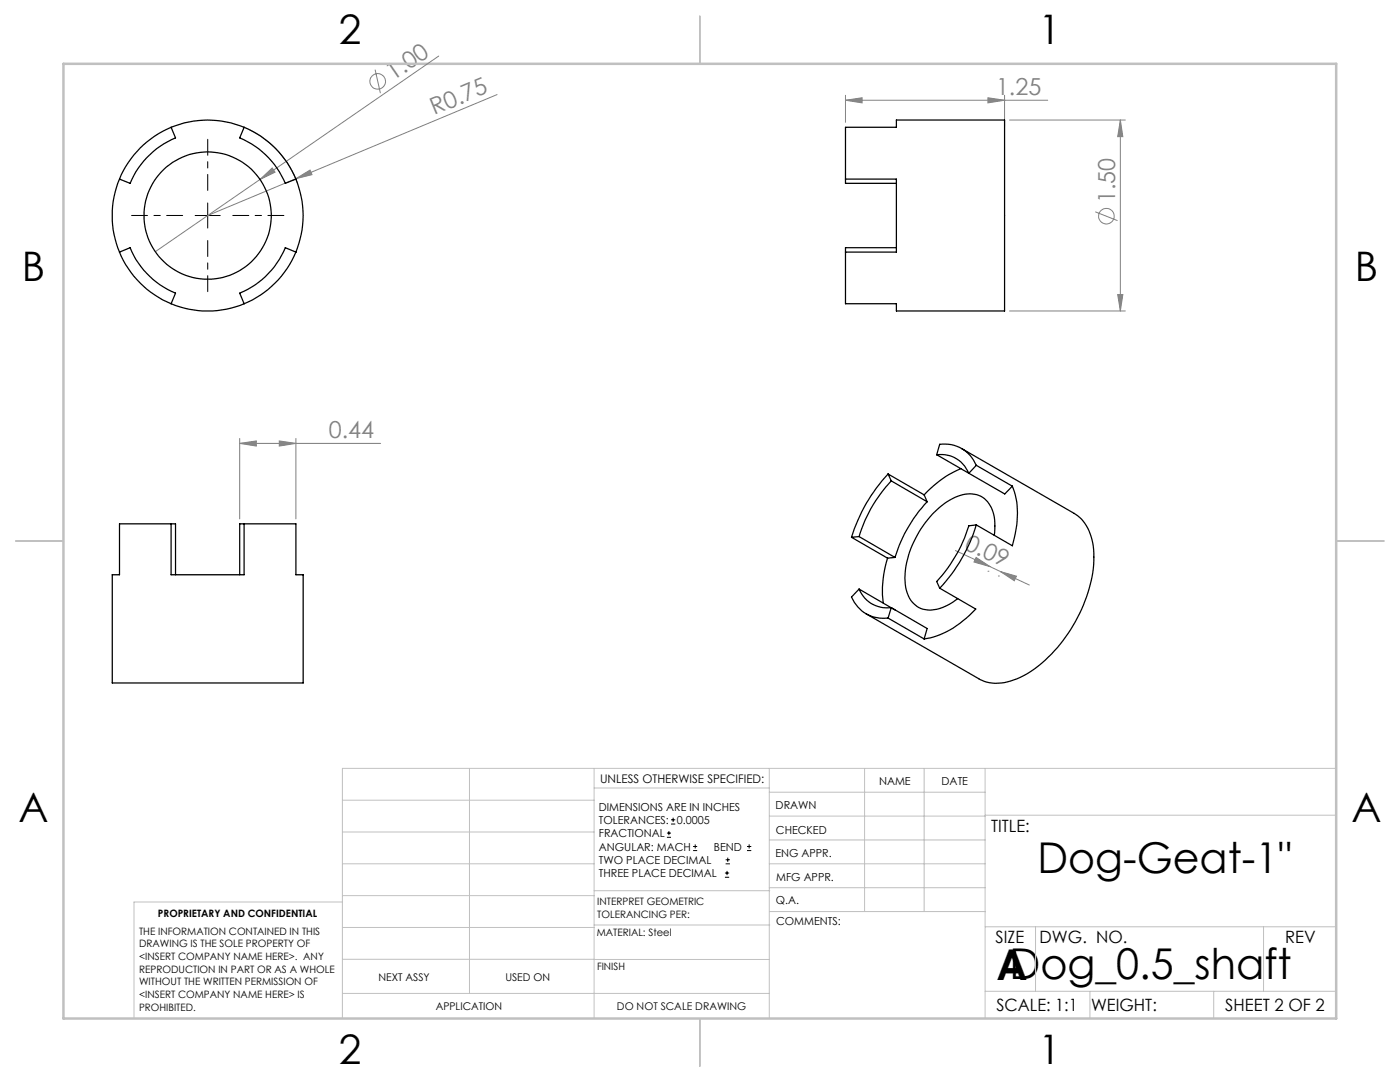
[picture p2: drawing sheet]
<svg xmlns="http://www.w3.org/2000/svg" width="279mm" height="216mm" viewBox="0 0 279 216" stroke-linecap="round" stroke-linejoin="round" font-family="sans-serif">
<g fill="none" stroke="#808080" stroke-width=".2">
<path d="M74.9 13.9l1 4.7M87.6 11.2l-35.7 24.6M99.2 18.9l-40.2 16.8M168.7 19v5.4M197.2 19.5l3.3 .5-3.3 .5zM200.5 19v6.3M49.6 25.8a19.1 19.1 0 0 1 9.8 10.8M51.9 35.8l2.4-2.3 .6 .9zM51.9 35.8l-20.9 14.4M59 35.7l-17.5 7.3M59 35.7l2.9-1.8 .4 1zM168.7 20l3.3-.5v1z"/>
<path d="M168.7 20h40.4M201.5 24h23.1M223.6 24v38.1M223.6 24l.5 3.3h-1zM218.6 42.3l4.4 1.7M223.1 58.8h1l-.5 3.3zM201.5 62.1h23.1M47.8 88.5l3.4-.5v1zM47.8 87.5v16M47.8 88.5h28.2M55.7 88l3.4 .5-3.4 .5zM59.1 87.5v16"/>
<path d="M190.7 109.9l6.9 3.2M194.8 111.2l2.8 1.9-3.2-1zM197.2 114h.1M197.6 113.1l2.1 1M199.2 114.9h.1M199.7 114.1l3.1 .9-.4 .9zM199.7 114.1l5.7 2.6"/>
<circle cx="75.4" cy="16.2" r="1.56"/>
<circle cx="220.8" cy="43.1" r="1.55"/>
</g>
<g fill="none" stroke="#000" stroke-width=".2">
<path d="M38.9 43h5.1M41.5 40.5v5M133.1 167.1h.8M133.1 166.2h.8M133.5 165.8v.9M133.9 164.4h.9M133.9 163.6h.9M134.3 163.2v.8M138.3 169.7h.8M138.3 168.9h.8M138.7 168.5v.8M144.7 175h.8"/>
<path d="M144.7 174.2h.8M144.8 172.4h.9M144.8 171.6h.9M145.1 173.8v.8M145.2 171.1v.9M149.1 169.7h.8M149.1 168.9h.8M149.5 168.5v.8"/>
</g>
<path d="M41.5 38v-10.2M36.5 43h-10.2M41.5 48v10.2M46.5 43h10.2" fill="none" stroke="#000" stroke-width=".2" stroke-dasharray="15.2 1.3 1.3 1.3" stroke-dashoffset="12"/>
<g fill="none" stroke="#c0c0c0" stroke-width=".2">
<path d="M68.3 159.7h50.3M93.7 153.3v44.9M118.6 153.3v49.9M118.6 157.2h34.9M153.5 153.3v49.9M153.5 158.1h43.1M172.5 153.3v28.6M184.4 153.3v28.6M196.6 153.3v49.9M266.7 153.3h-198.4v49.9M68.3 178.7h50.3M68.3 172.4h50.3"/>
<path d="M68.3 166h50.3M68.3 180h-41.6v23.2M118.6 177.7h35M153.5 167.6h43.1M153.5 162.8h43.1M153.5 172.4h43.1M153.5 177.1h43.1M196.6 162.7h70.1M68.3 198.2h85.2M68.3 191.4l85.2 .1M68.3 185.1h50.3M118.6 184.6h35"/>
<path d="M153.6 181.9h43M196.6 197.8h70.1M196.6 184.9h70.1M206.7 184.9v12.9M217.5 197.8v5.4M242.2 197.8v5.4M252.2 184.9v12.9"/>
</g>
<path d="M139.7 3.2v9.5M3.1 107.9h9.6M266.7 107.9h9.5M139.7 203.2v9.6" fill="none" stroke="#c0c0c0" stroke-width=".25"/>
<path d="M12.7 12.7h254v190.5h-254z" fill="none" stroke="#c0c0c0" stroke-width=".5"/>
<g fill="#808080">
<path d="M59 35.7l2.9-1.8 .4 1z"/>
<path d="M51.9 35.8l2.4-2.3 .6 .9z"/>
<path d="M168.7 20l3.3-.5v1zM197.2 19.5l3.3 .5-3.3 .5z"/>
<path d="M223.6 24l.5 3.3h-1zM223.1 58.8h1l-.5 3.3z"/>
<path d="M194.8 111.2l2.8 1.9-3.2-1zM199.7 114.1l3.1 .9-.4 .9z"/>
<path d="M47.8 88.5l3.4-.5v1zM55.7 88l3.4 .5-3.4 .5z"/>
</g>
<g fill="none" stroke="#000" stroke-width=".25">
<path d="M23.8 35.7a19.1 19.1 0 0 0 0 14.6M34.1 25.4a19 19 0 0 0-10.3 10.3M34.1 25.4l.9 2.1a17 17 0 0 0-9 9.1l-2.2-.9M34.1 25.4a19.1 19.1 0 0 1 14.6 0M48.7 25.4a19.2 19.2 0 0 1 10.4 10.3M48.7 25.4l-.9 2.1a16.9 16.9 0 0 1 9.1 9.1l2.2-.9M59.1 35.7a19.1 19.1 0 0 1 0 14.6M168.7 35.7v-10.3h10.2v-1.4h21.6v38.1h-21.6v-1.5h-10.2v-10.3M168.7 35.7h10.2v14.6h-10.2M168.7 35.7v.9h10.2M23.8 50.3a19.1 19.1 0 0 0 10.3 10.3M23.8 50.3l2.2-.9a16.7 16.7 0 0 0 9 9.1l-.9 2.1"/>
<path d="M59.1 50.3a19.3 19.3 0 0 1-10.4 10.3M59.1 50.3l-2.2-.9a16.9 16.9 0 0 1-9.1 9.1l.9 2.1M178.9 49.4h-10.2v.9M34.1 60.6a19.1 19.1 0 0 0 14.6 0M177.2 94.6a32.2 32.2 0 0 0-7.3 12.6M177.2 94.6l7.2 4.1M177.2 94.6l.7 1.4M177.9 96a27.8 27.8 0 0 0-6.5 11.1M177.9 96l7.1 4.1M184.4 98.7l.6 1.4M186.9 90.7l.6-2a6.9 6.9 0 0 1 7.3 4.2M186.9 90.7a6 6 0 0 1 6.5 3.7l1.4-1.5"/>
<path d="M186.9 90.7l13.6 7.9 1.5-1.6M191.8 93.5a20.5 20.5 0 0 0-7.4 5.2M191.9 89.5l22.5 12.9a9.2 9.2 0 0 1 3.9 8.1 28.8 28.8 0 0 1-6.7 18 20.9 20.9 0 0 1-10.6 7.6 7.6 7.6 0 0 1-5.7-.7l-22.4-12.9M194.8 92.9l7.2 4.1M202 97a17.6 17.6 0 0 1 0 11.9l-7.2-4.2M34.1 104.5h-10.3v10.2h-1.4v21.6h38.1v-21.6h-1.4v-10.2h-10.4M34.1 104.5v10.2h14.6v-10.2M34.1 104.5h.9v10.2M48.7 104.5h-.9v10.2M169.9 107.2l7.2 4.2M171.4 117.5l-1.5 1.6a6.9 6.9 0 0 0 7.3 4.2M171.4 117.5a6 6 0 0 0 6.5 3.7"/>
<path d="M171.4 117.5l7.2 4.2M171.4 107.1l7.2 4.1M171.4 107.1l-1.5 .1M177.1 111.4a21 21 0 0 0-.8 8.9M178.6 111.2l-1.5 .2M185 100.1a29 29 0 0 0-6.4 11.1M187.5 117.4l7.2 4.1a17.7 17.7 0 0 1-10.3 6M194.8 104.7a32.2 32.2 0 0 1-7.3 12.7M194.8 104.7l-1.4 .2a28.7 28.7 0 0 1-6.5 11.1l.6 1.4M198.4 106.8a8.6 8.6 0 0 0-1.3-6.7 5.2 5.2 0 0 0-6.5-.9 19.1 19.1 0 0 0-9.1 10.9 12.6 12.6 0 0 0-.2 8.9 4.7 4.7 0 0 0 6.2 2.4l2.1-.9 1.5-1M177.2 123.3l7.2 4.2M177.9 121.2l7.1 4.2-.6 2.1"/>
<path d="M177.9 121.2l-.7 2.1"/>
<circle cx="41.5" cy="43" r="12.7"/>
</g>
<g font-size="8.5">
<text x="207.1" y="174.2">Dog-Geat-1&quot;</text>
<text x="198.9" y="195.5">ADog_0.5_shaft</text>
</g>
<g font-size="8.1">
<text x="67.6" y="8.9">2</text>
<text x="207.3" y="8.9">1</text>
<text x="4.4" y="56.2">B</text>
<text x="270.4" y="56.2">B</text>
<text x="3.7" y="164.1">A</text>
<text x="269.7" y="164.1">A</text>
<text x="67.6" y="212.4">2</text>
<text x="207.3" y="212.4">1</text>
</g>
<g font-size="4.7" fill="#808080">
<text x="78.5" y="16.2" transform="rotate(-35 78.5 16.2)">1.00</text>
<text x="86.7" y="23" transform="rotate(-23 86.7 23)">R0.75</text>
<text x="198.8" y="19">1.25</text>
<text x="222.5" y="40.6" transform="rotate(-90 222.5 40.6)">1.50</text>
<text x="65.6" y="87.5">0.44</text>
<text x="192.3" y="109.5" transform="rotate(25 192.3 109.5)">0.09</text>
</g>
<g font-size="3.4">
<text x="197.8" y="166">TITLE:</text>
<text x="198.7" y="188.1">SIZE</text>
<text x="207.5" y="188.1">DWG. NO.</text>
<text x="256.5" y="188.2">REV</text>
<text x="198.8" y="201.7">SCALE: 1:1</text>
<text x="217.7" y="201.8">WEIGHT:</text>
<text x="244.5" y="201.7">SHEET 2 OF 2</text>
</g>
<text font-size="2.4" x="119.8" y="156.2">UNLESS OTHERWISE SPECIFIED:</text>
<g font-size="2.2">
<text x="119.5" y="161.8">DIMENSIONS ARE IN INCHES</text>
<text x="154.8" y="161.4">DRAWN</text>
<text x="175.4" y="156.6">NAME</text>
<text x="187.9" y="156.7">DATE</text>
<text x="119.5" y="167.1">FRACTIONAL</text>
<text x="119.5" y="164.4">TOLERANCES:</text>
<text x="135.1" y="164.4">0.0005</text>
<text x="154.9" y="166.3">CHECKED</text>
<text x="119.5" y="169.7">ANGULAR: MACH</text>
<text x="119.5" y="172.4">TWO PLACE DECIMAL</text>
<text x="142.5" y="169.7">BEND</text>
<text x="154.8" y="171">ENG APPR.</text>
<text x="119.5" y="175">THREE PLACE DECIMAL</text>
<text x="154.9" y="175.7">MFG APPR.</text>
<text x="154.9" y="180.4">Q.A.</text>
<text x="154.9" y="184.6">COMMENTS:</text>
</g>
<g font-size="2.1">
<text x="75.5" y="195.7">NEXT ASSY</text>
<text x="100.9" y="195.7">USED ON</text>
<text x="86.9" y="201.5">APPLICATION</text>
<text x="123.1" y="201.6">DO NOT SCALE DRAWING</text>
</g>
<g font-size="2">
<text x="31.5" y="182.9">PROPRIETARY AND CONFIDENTIAL</text>
<text x="119.2" y="180.6">INTERPRET GEOMETRIC</text>
<text x="119.2" y="183.1">TOLERANCING PER:</text>
<text x="27.8" y="186.5">THE INFORMATION CONTAINED IN THIS</text>
<text x="27.8" y="189">DRAWING IS THE SOLE PROPERTY OF</text>
<text x="27.8" y="191.6">&lt;INSERT COMPANY NAME HERE&gt;. ANY</text>
<text x="119.1" y="186.7">MATERIAL: Steel</text>
<text x="27.8" y="194.1">REPRODUCTION IN PART OR AS A WHOLE</text>
<text x="27.8" y="196.6">WITHOUT THE WRITTEN PERMISSION OF</text>
<text x="119.1" y="193.5">FINISH</text>
<text x="27.8" y="199.1">&lt;INSERT COMPANY NAME HERE&gt; IS</text>
<text x="27.8" y="201.7">PROHIBITED.</text>
</g>
</svg>
